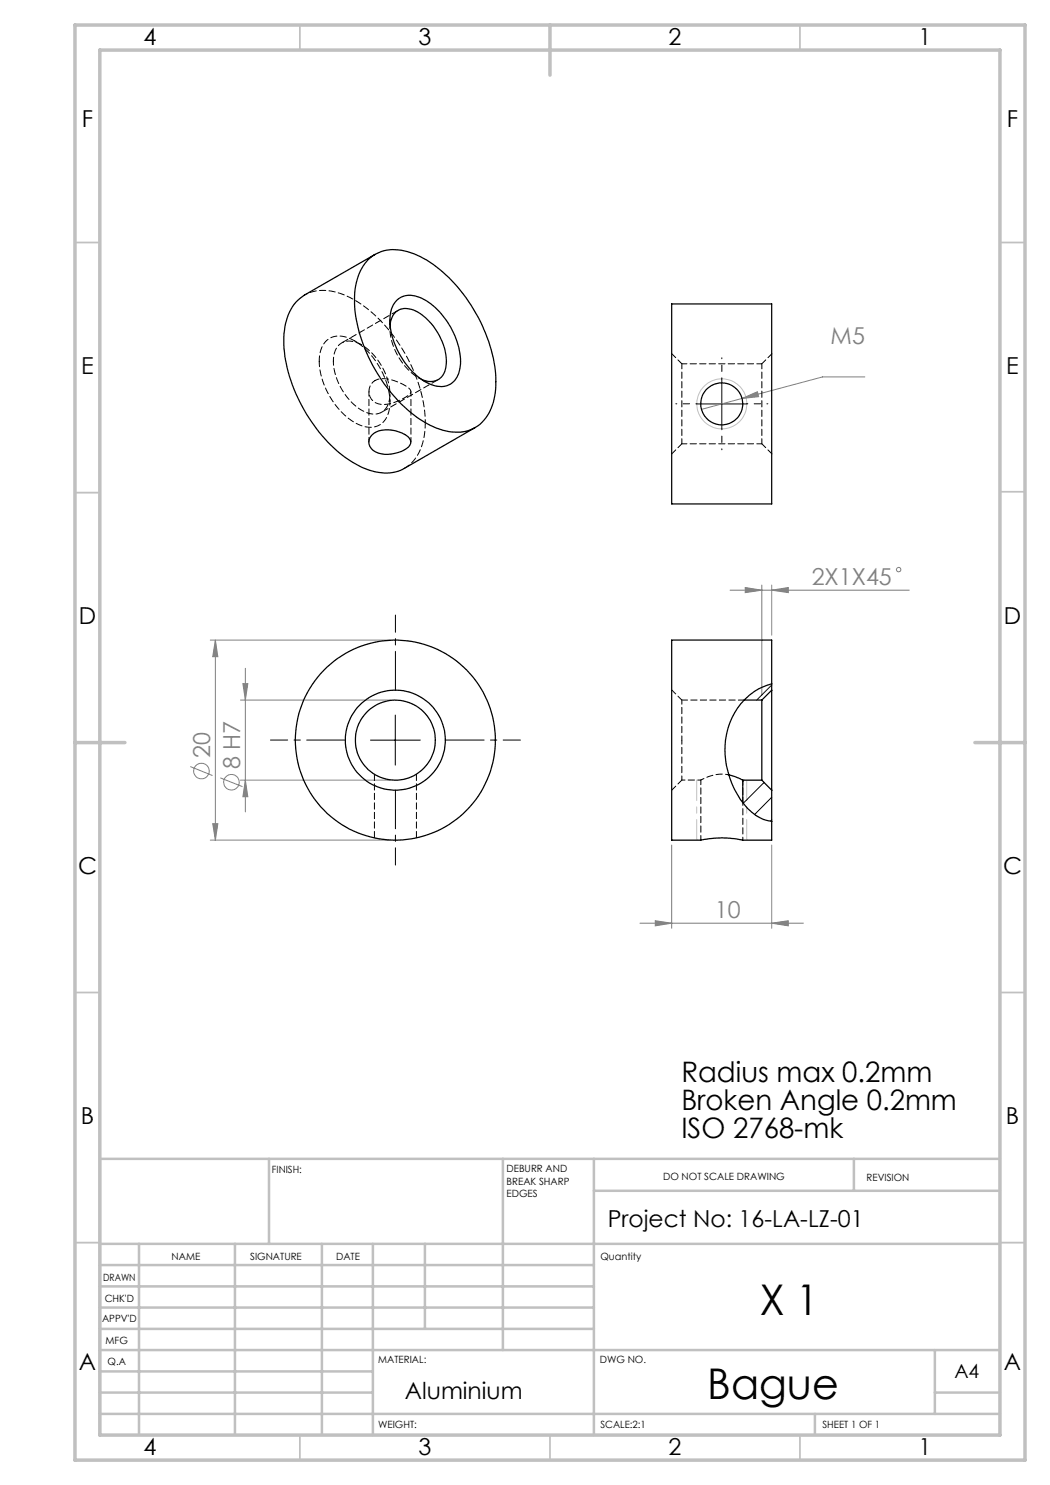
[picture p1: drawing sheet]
<svg xmlns="http://www.w3.org/2000/svg" width="210mm" height="297mm" viewBox="0 0 210 297" stroke-linecap="round" stroke-linejoin="round" font-family="sans-serif">
<g fill="none" stroke="#808080" stroke-width=".2">
<path d="M148.4 79.7l3.1-1.4 .2 1zM173 75.4h-8.5l-24.2 6.5M146 118h35.9M149 117.5l3.4 .5-3.4 .5zM152.4 117v22M154.3 118l3.4-.5v1zM154.3 117v10M42.1 128h36M43.1 128l.5 3.3h-1.1zM43.1 128v40M48.6 136.7h1l-.5 3.3zM49.1 133.7v28.7"/>
<path d="M38.1 153.3l4.4 1.8M44.1 155.6l4.4 1.7M48.1 140h30M48.1 156h30M49.1 156l.5 3.3h-1zM42.1 168h36M42.5 164.7h1.1l-.5 3.3zM134.3 169v16.7M154.3 169v16.7M128 184.6h32.7M131.1 184.1l3.2 .5-3.2 .6zM154.3 184.6l3.4-.5v1.1z"/>
<circle cx="179.7" cy="113.9" r=".44"/>
<circle cx="40.3" cy="154.2" r="1.55"/>
<circle cx="46.3" cy="156.5" r="1.56"/>
</g>
<circle cx="144.4" cy="80.8" r="5" fill="none" stroke="#c0c0c0" stroke-width=".2"/>
<path d="M144.4 75.8v-4.2M139.4 80.8h-4.2M144.4 85.8v4.2M149.4 80.8h4.2" fill="none" stroke="#000" stroke-width=".2" stroke-dasharray="15.2 1.3 1.3 1.3" stroke-dashoffset="15"/>
<path d="M79.1 138v-15M69.1 148h-15M79.1 158v15M89.1 148h15" fill="none" stroke="#000" stroke-width=".2" stroke-dasharray="15.2 1.3 1.3 1.3" stroke-dashoffset="7.5"/>
<path d="M144.4 75.8v10M139.3 80.8h10.1M74.1 148h10M79.1 143v10" fill="none" stroke="#000" stroke-width=".2"/>
<path d="M139.3 156v12M149.3 156v12" fill="none" stroke="#c0c0c0" stroke-width=".2" stroke-dasharray="15.2 1.3 1.3 1.3" stroke-dashoffset="11.1"/>
<g fill="none" stroke="#c0c0c0" stroke-width=".35">
<path d="M60 5v5M160 5v5M15 48.5h5M200 48.5h5M15 98.5h5M200 98.4h5M15 198.5h5M200 198.5h5M15 248.5h5M200 248.5h5M60 287v5M110 287v5"/>
<path d="M160 287v5"/>
</g>
<g fill="none" stroke="#c0c0c0" stroke-width=".5">
<path d="M53.8 231.8v17M100.6 231.8v38.2M118.8 231.8v55.2M118.8 238.2h81.2M170.8 231.8v6.4M200 231.8h-180v55.2M20 248.8h180M20 257.3h98.8M20 253h98.8M27.8 248.8v38.2M47 248.8v38.2M64.4 248.8v38.2"/>
<path d="M74.6 248.8v38.2M85 248.8v17M20 265.8h98.8M20 261.5h98.8M20 278.5h54.6M20 274.3h54.6M20 270h180M187 278.5h13M187 270v12.8M20 282.8h180M163 282.8v4.2"/>
</g>
<path d="M15 5h190v287h-190zM20 10h180v277h-180zM110 5v10M15 148.5h10M195 148.5h10" fill="none" stroke="#c0c0c0" stroke-width=".7"/>
<g fill="#808080">
<path d="M131.1 184.1l3.2 .5-3.2 .6zM154.3 184.6l3.4-.5v1.1zM149 117.5l3.4 .5-3.4 .5zM154.3 118l3.4-.5v1zM148.4 79.7l3.3-.4-.2-1z"/>
<path d="M43.1 128l.5 3.3h-1.1zM42.5 164.7h1.1l-.5 3.3zM48.6 136.7h1l-.5 3.3zM49.1 156l.5 3.3h-1z"/>
</g>
<path d="M154.3 137l-3 3M148.8 156l-.2 .3M152.8 156.5l-4.1 4.2M154.3 159.5l-3.4 3.4M154.3 164l-.2 .2" fill="none" stroke="#000" stroke-width=".2"/>
<g fill="none" stroke="#000" stroke-width=".25">
<path d="M73.7 51.9a8 8 0 0 1 8.5-1.4 24.4 24.4 0 0 1 11.5 9.8 29.1 29.1 0 0 1 5.4 17.5 9.5 9.5 0 0 1-4 7.6 9.1 9.1 0 0 1-8.5-.1 27.1 27.1 0 0 1-11.7-11.5 27.2 27.2 0 0 1-3.9-15.9 10.5 10.5 0 0 1 2.7-6zM75 50.9l-14.1 8.1a9.5 9.5 0 0 0-4.1 7.7 29 29 0 0 0 6 18.3 23.1 23.1 0 0 0 11.6 9.2 8.1 8.1 0 0 0 6.5-.5l14.1-8.2M78 65a3.2 3.2 0 0 1 3.5-3.3 8.7 8.7 0 0 1 5.8 4.4 10.1 10.1 0 0 1 1.6 8.3 3.2 3.2 0 0 1-4.6 1.5M79.4 60a4.2 4.2 0 0 1 4.9-.3 15 15 0 0 1 7.7 13.6 3.9 3.9 0 0 1-5.4 3.7 13.6 13.6 0 0 1-7.5-7.8 10.1 10.1 0 0 1-.4-8.2zM134.3 60.8h20v40h-20zM74.3 87.1a5.1 5.1 0 0 1 5.5-.7l1.1 .5a1.51 1.51 0 0 1 1.2 1.3 1.51 1.51 0 0 1-.8 1.5 6.5 6.5 0 0 1-6.7 .4 1.98 1.98 0 0 1-.3-3zM154.3 136.8v-8.8h-20v40h5.9a19.4 19.4 0 0 1 8.4 0h5.7v-3.8M154.3 136.8a13.2 13.2 0 0 0-9.3 13.2 17.2 17.2 0 0 0 5.3 12.4l.9 .7 1.5 .8 1.6 .3M154.3 138v20M154.3 138l-1.9 2M154.3 136.8v1.2M145.8 155l1.2 .3 1.6 .7"/>
<path d="M148.6 156h3.8M148.6 156v4.5M148.8 140h3.6M152.4 140v16M152.4 156l1.9 2M154.3 158v6.2"/>
<circle cx="144.4" cy="80.8" r="4.2"/>
<circle cx="79.1" cy="148" r="20"/>
<circle cx="79.1" cy="148" r="8"/>
<circle cx="79.1" cy="148" r="10"/>
</g>
<path d="M73.8 78.3v10.1M75 76.1a2.62 2.62 0 0 0-1 3.1 2.62 2.62 0 0 0 2.8 1.7 9.3 9.3 0 0 0 5.3-2.2 .68 .68 0 0 0-.2-1 8.4 8.4 0 0 0-6.4-1.8l-.5 .2M82.2 88.4v-10.1M136.4 148v-8M136.4 156v-8" fill="none" stroke="#000" stroke-width=".2" stroke-dasharray="1.3 .6" stroke-dashoffset=".4"/>
<path d="M136.4 156h3.8M145.8 155a8.6 8.6 0 0 0-5.6 1" fill="none" stroke="#000" stroke-width=".2" stroke-dasharray="1.3 .6" stroke-dashoffset=".6"/>
<path d="M74.9 154.8v12.8M145.5 154.9l.3 .1M83.3 167.6v-12.8" fill="none" stroke="#000" stroke-width=".2" stroke-dasharray="1.3 .6"/>
<path d="M63.8 72.3a15.4 15.4 0 0 0 7.8 12.6 4.1 4.1 0 0 0 5.5-1 9.1 9.1 0 0 0 0-8 14.1 14.1 0 0 0-7.8-8.4 3.9 3.9 0 0 0-5.3 3.3l-.2 1.5M136.4 72.8l-2-2M154.4 70.8l-2 2M134.4 90.8l2-2M152.4 88.8l2 2M134.4 158l2-2M136.4 140l-2-2" fill="none" stroke="#000" stroke-width=".2" stroke-dasharray="1.3 .6" stroke-dashoffset=".2"/>
<path d="M80.9 93.7a9.2 9.2 0 0 0 4.1-7.8l.1-1.4M148.8 140h-12.4" fill="none" stroke="#000" stroke-width=".2" stroke-dasharray="1.3 .6" stroke-dashoffset=".1"/>
<path d="M152.4 72.8v16M152.4 72.8h-16M136.4 88.8v-16M136.4 88.8h16M140.2 156v12M148.6 160.5v-4.5" fill="none" stroke="#000" stroke-width=".2" stroke-dasharray="1.3 .6" stroke-dashoffset=".3"/>
<path d="M78 65a12.1 12.1 0 0 0 6.3 10.9M85.1 84.5a31.3 31.3 0 0 0-13.9-24.3 10.8 10.8 0 0 0-9.5-1.6l-.8 .4M148.6 168v-7.5" fill="none" stroke="#000" stroke-width=".2" stroke-dasharray="1.3 .6" stroke-dashoffset=".7"/>
<path d="M66.7 72.3a3.5 3.5 0 0 1 2.6-4.1 7.4 7.4 0 0 1 6.2 3.7 10.5 10.5 0 0 1 2.2 8.8 3.2 3.2 0 0 1-4.9 1.6 12.3 12.3 0 0 1-6.1-10" fill="none" stroke="#000" stroke-width=".2" stroke-dasharray="1.3 .6" stroke-dashoffset=".5"/>
<path d="M72.3 69l-1.4-.8M78 64.1v1.6M83.6 75.5l1.5 .8M78 80.4v-1.6" fill="none" stroke="#000" stroke-width=".2" stroke-dasharray="1.3 .6" stroke-dashoffset=".8"/>
<path d="M79.6 62.1l-11.3 6.5M76.3 82.4l11.3-6.5" fill="none" stroke="#000" stroke-width=".2" stroke-dasharray="1.3 .6" stroke-dashoffset="-.2"/>
<g font-size="8.5">
<text x="152" y="263">X 1</text>
<text x="141.5" y="279.7">Bague</text>
</g>
<g font-size="5.6">
<text x="136.3" y="216.3">Radius max 0.2mm</text>
<text x="136.3" y="222">Broken Angle 0.2mm</text>
<text x="136.3" y="227.6">ISO 2768-mk</text>
</g>
<g font-size="4.7">
<text x="28.7" y="9">4</text>
<text x="83.7" y="9">3</text>
<text x="133.7" y="9">2</text>
<text x="183.7" y="9">1</text>
<text x="16.4" y="25.5">F</text>
<text x="201.4" y="25.5">F</text>
<text x="16.2" y="74.7">E</text>
<text x="201.2" y="74.8">E</text>
<text x="15.8" y="124.7">D</text>
<text x="200.8" y="124.7">D</text>
<text x="15.6" y="174.7">C</text>
<text x="200.6" y="174.7">C</text>
<text x="16.2" y="224.7">B</text>
<text x="201.2" y="224.7">B</text>
<text x="121.5" y="245.3">Project No: 16-LA-LZ-01</text>
<text x="15.8" y="274">A</text>
<text x="200.8" y="274">A</text>
<text x="81" y="279.8">Aluminium</text>
<text x="28.7" y="291">4</text>
<text x="83.7" y="291">3</text>
<text x="133.7" y="291">2</text>
<text x="183.7" y="291">1</text>
</g>
<g font-size="4.7" fill="#808080">
<text x="166.1" y="68.8">M5</text>
<text x="162.3" y="116.9">2X1X45</text>
<text x="42" y="151.6" transform="rotate(-90 42 151.6)">20</text>
<text x="48" y="153.9" transform="rotate(-90 48 153.9)">8 H7</text>
<text x="143" y="183.6">10</text>
</g>
<text font-size="3.9" x="190.9" y="275.5">A4</text>
<g font-size="2">
<text x="54.4" y="234.6">FINISH:</text>
<text x="101.3" y="234.5">DEBURR AND</text>
<text x="101.3" y="237">BREAK SHARP</text>
<text x="101.3" y="239.5">EDGES</text>
<text x="132.6" y="236">DO NOT SCALE DRAWING</text>
<text x="173.3" y="236.2">REVISION</text>
<text x="34.3" y="252">NAME</text>
<text x="50" y="251.9">SIGNATURE</text>
<text x="67.2" y="251.9">DATE</text>
<text x="120.1" y="251.9">Quantity</text>
<text x="20.6" y="256.1">DRAWN</text>
<text x="20.9" y="260.3">CHK'D</text>
<text x="20.4" y="264.4">APPV'D</text>
<text x="21.1" y="268.8">MFG</text>
<text x="21.5" y="273">Q.A</text>
<text x="75.6" y="272.5">MATERIAL:</text>
<text x="120" y="272.5">DWG NO.</text>
<text x="75.6" y="285.5">WEIGHT:</text>
<text x="120.1" y="285.6">SCALE:2:1</text>
<text x="164.5" y="285.6">SHEET 1 OF 1</text>
</g>
</svg>
